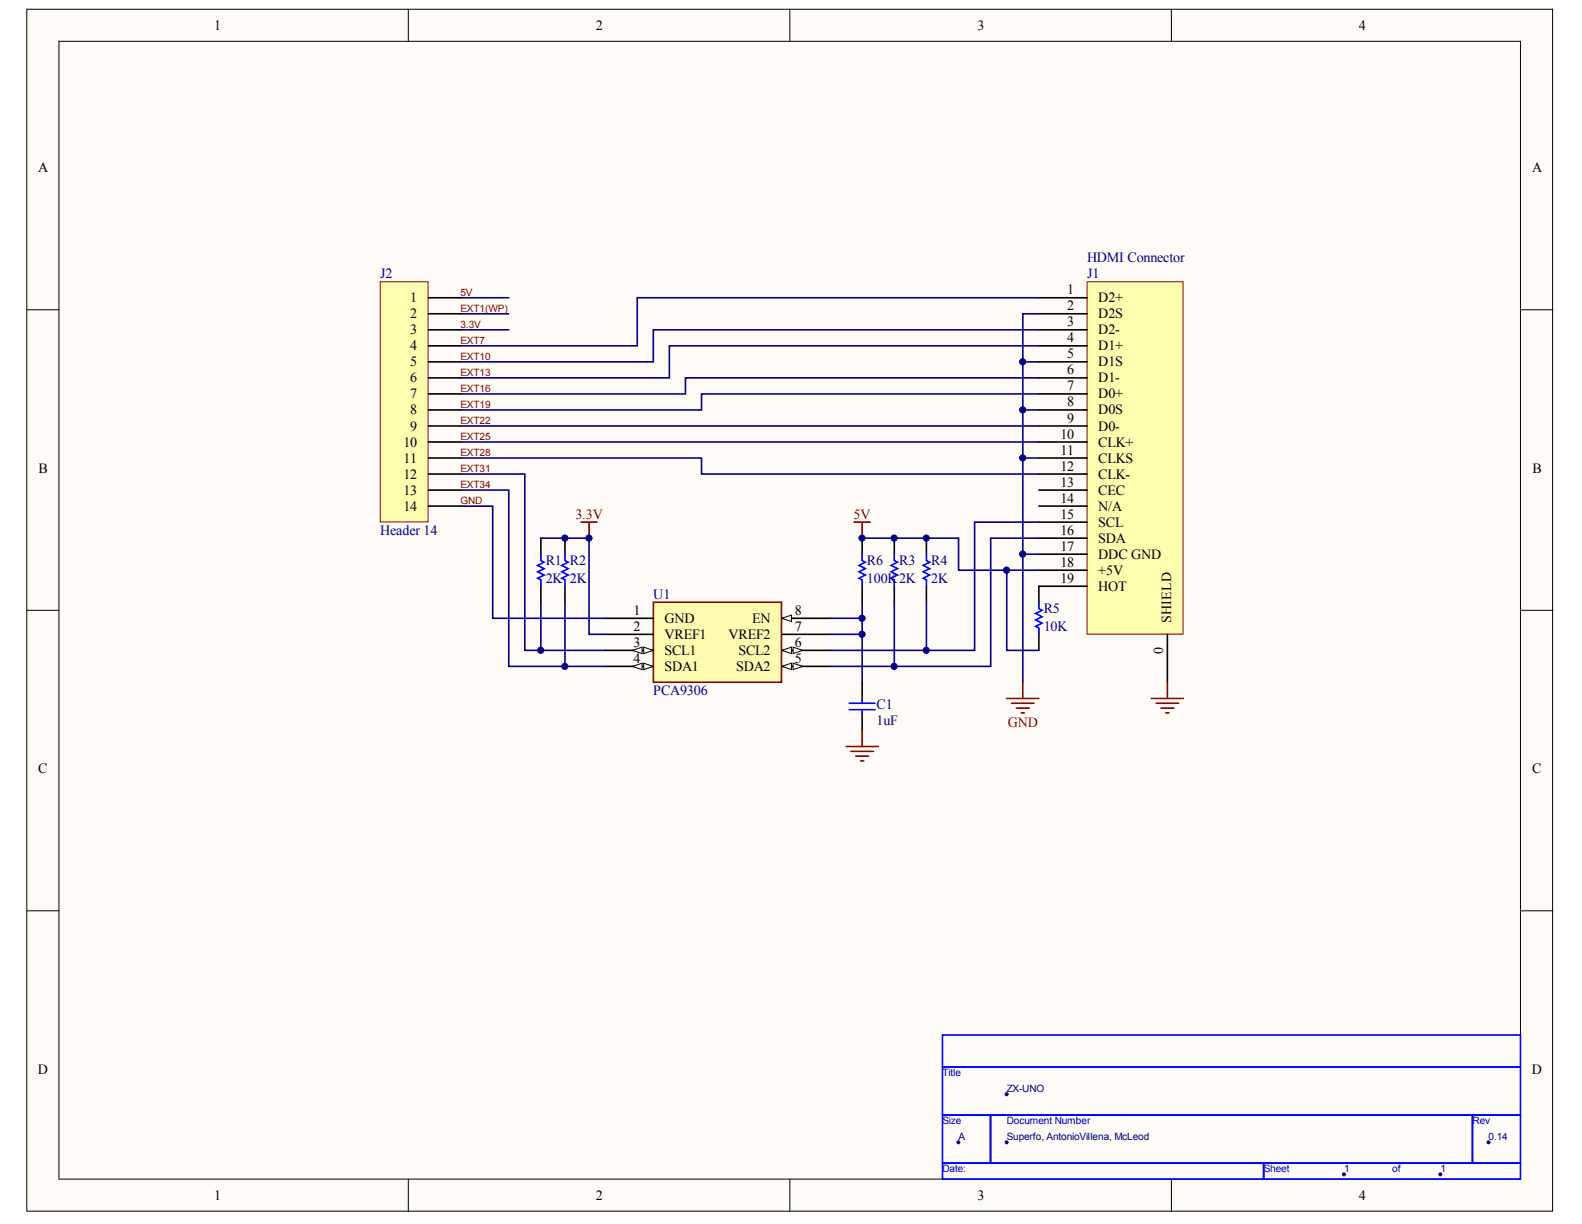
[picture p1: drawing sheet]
# Altium schematic sheet hdmi addon.SchDoc
size A

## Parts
*  Page Count: 1  Page Size: A  Title: ZX-UNO  RevCode: 0.14  Doc: Superfo, AntonioVillena, McLeod  (hidden comment: TitleBlock0)  (graphical)
C1  value 1uF  [CAPC2012M]  (hidden comment: Cap)
J1  HDMI Connector  [HDMI 10029449]
J2  Header 14  [HDR1X14]
R1  value 2K  [RESC2012M]  (hidden comment: Res1)
R2  value 2K  [RESC2012M]  (hidden comment: Res1)
R3  value 2K  [RESC2012M]  (hidden comment: Res1)
R4  value 2K  [RESC2012M]  (hidden comment: Res1)
R5  value 10K  [RESC2012M]  (hidden comment: Res1)
R6  value 100K  [RESC2012M]  (hidden comment: Res1)
U1  PCA9306  [SOJ.050/8/WB.300/L.200]

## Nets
3.3V: J2.3 R1.2 R2.2 U1.2(VREF1)
5V: J1.18(+5V) J2.1 R3.2 R4.2 R5.1 R6.2
GND: C1.1 J1.0(SHIELD) J1.2(D2S) J1.5(D1S) J1.8(D0S) J1.11(CLKS) J1.17(DDC_GND) J2.14 U1.1(GND)
EXT1(WP): J2.2
EXT7: J1.1(D2+) J2.4
EXT10: J1.3(D2-) J2.5
EXT13: J1.4(D1+) J2.6
EXT16: J1.6(D1-) J2.7
EXT19: J1.7(D0+) J2.8
EXT22: J1.9(D0-) J2.9
EXT25: J1.10(CLK+) J2.10
EXT28: J1.12(CLK-) J2.11
EXT31: J2.12 R1.1 U1.3(SCL1)
EXT34: J2.13 R2.1 U1.4(SDA1)
NetC1_2: C1.2 R6.1 U1.7(VREF2) U1.8(EN)
NetJ1_15: J1.15(SCL) R4.1 U1.6(SCL2)
NetJ1_16: J1.16(SDA) R3.1 U1.5(SDA2)
NetJ1_19: J1.19(HOT) R5.2

Not connected (* = marked no-connect by the designer): J1 13(CEC) 14(N/A)
